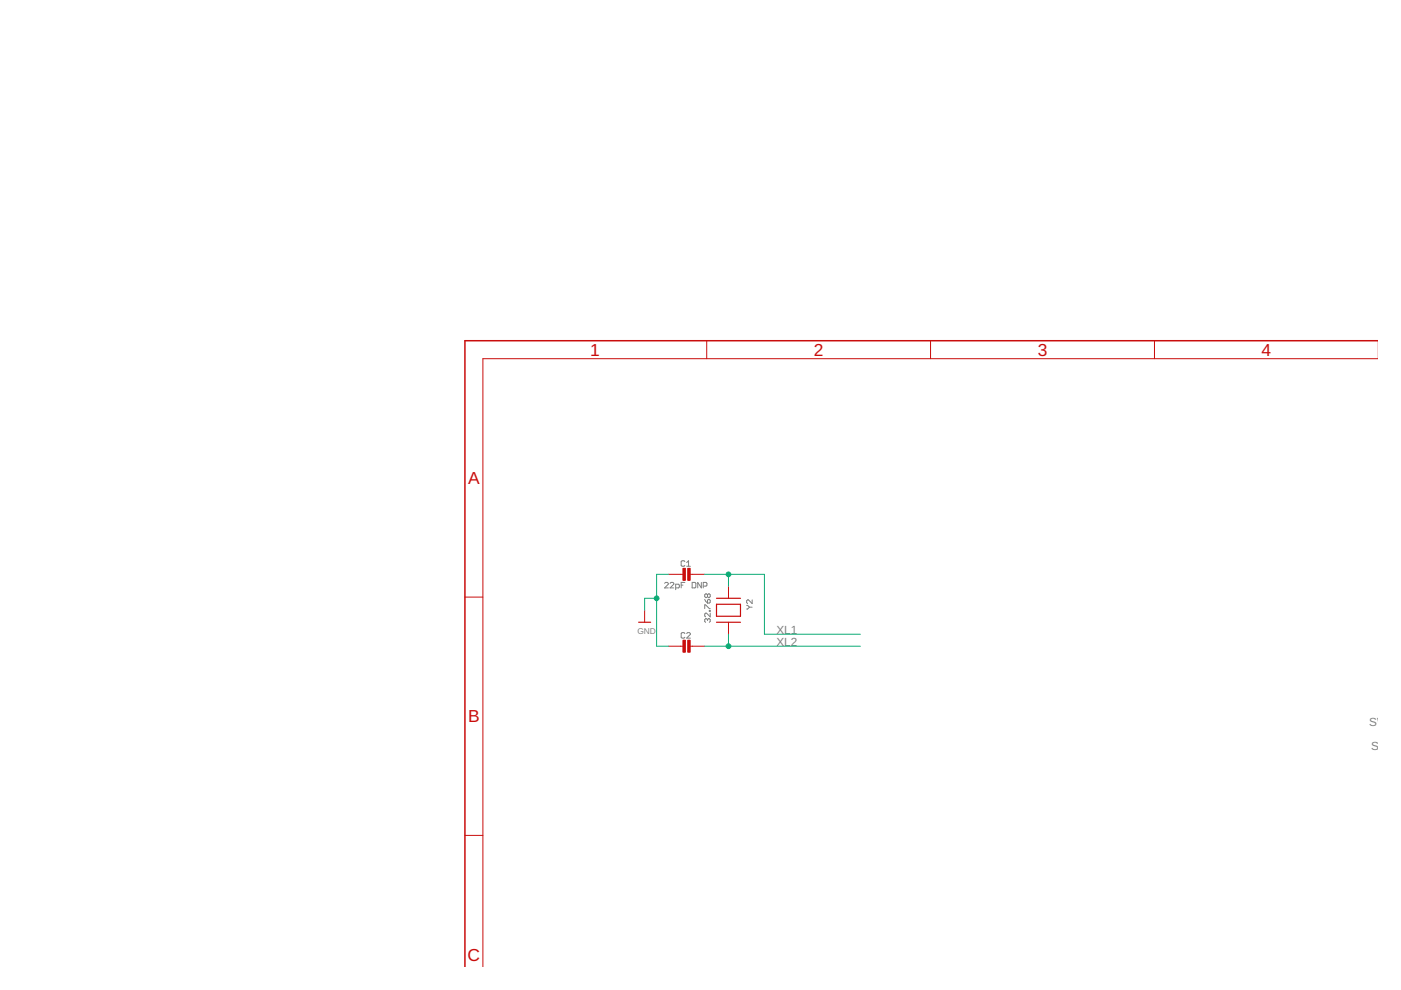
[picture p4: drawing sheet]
<svg xmlns="http://www.w3.org/2000/svg" width="297mm" height="210mm" viewBox="0 0 297 210" stroke-linecap="round" stroke-linejoin="round" font-family="sans-serif">
<g fill="none" stroke="#808080" stroke-width=".21">
<path d="M145.2 119.1l-.2-.2h-.4l-.2 .2v.8l.2 .2h.4l.2-.2M145.6 119.3l.4-.4v1.2M140.9 123.7l.2-.2h.4l.2 .2v.2l-.8 .8h.8M142.1 123.7l.2-.2h.4l.2 .2v.2l-.8 .8h.8M143.3 124.7h.5l.2-.2v-.4l-.2-.2h-.5v1.1M144.4 124.1h.4M145.2 123.5h-.8v1.2M145.2 134.3l-.2-.2h-.4l-.2 .2v.8l.2 .2h.4l.2-.2M145.6 120.1h.8M145.6 134.3l.2-.2h.4l.2 .2v.2l-.8 .8h.8M146.7 123.5h.6l.2 .2v.8l-.2 .2h-.6zM148.7 123.5v1.2l-.8-1.2v1.2"/>
<path d="M149.1 124.3h.6l.2-.2v-.4l-.2-.2h-.6v1.2M149.4 129v-.8h.2l.8 .8h.2M149.4 127.1l.6 .8M150 131.4l-.2-.2-.4 .2v.4l.2 .2M150 126.1l-.2-.2-.4 .2v.4l.2 .2 .4-.2M150 131.4l.2-.2 .4 .2v.4l-.2 .2M150 126.1v.4M150 127.3l.2-.2 .4 .2v.4l-.2 .2h-.4zM150 131.4v.2M150 126.1l.2-.2 .4 .2v.4l-.2 .2-.4-.2M150.4 129.4h.2v.2h-.2zM150.6 130v.8l-.8-.8-.4 .2v.4l.2 .2"/>
<path d="M158.3 128.4l.6 .3M158.9 128.7l-.4 .4h-.2M158.9 128.7h.6M159.5 127.2v.8l-.8-.8-.4 .2v.4l.2 .2"/>
</g>
<path d="M135.4 131.9h2.5M151.9 131.9h5.1M151.9 126.9h5.1M151.9 128.1h5.1v2.6h-5.1z" fill="none" stroke="#c90d0c" stroke-width=".25"/>
<g fill="none" stroke="#c90d0c" stroke-width=".21">
<path d="M149.8 72.2v3.9M197.3 72.2v3.9M244.8 72.2v3.9M292.2 76.1h-189.8v129M98.6 126.6h3.8M136.7 129.4v2.5M141.8 121.8h3.3M141.8 137h3.3M146.1 121.8h3.3M146.1 137h3.3M154.5 124.3v2.6M154.5 131.9v2.6"/>
<path d="M98.6 177.1h3.8"/>
</g>
<g fill="#c90d0c" stroke="#c90d0c" stroke-width=".21">
<path d="M144.8 120.5h.5v2.5h-.5z"/>
<path d="M145.8 120.5h.5v2.5h-.5z"/>
<path d="M144.8 135.7h.5v2.6h-.5z"/>
<path d="M145.8 135.7h.5v2.6h-.5z"/>
</g>
<path d="M292.2 72.2h-193.6v132.9" fill="none" stroke="#c90d0c" stroke-width=".32"/>
<path d="M139.2 126.9h-2.5v2.5M141.8 121.8h-2.6v15.2h2.6M149.4 121.8h12.7v12.7h20.3M149.4 137h33M154.5 121.8v2.5M154.5 134.5v2.5" fill="none" stroke="#0dab76" stroke-width=".21"/>
<g fill="#0dab76" stroke="#0dab76" stroke-width=".21">
<circle cx="139.2" cy="126.9" r=".51"/>
<circle cx="154.5" cy="121.8" r=".51"/>
<circle cx="154.5" cy="137" r=".51"/>
</g>
<g font-size="3.7" fill="#c90d0c">
<text x="125.1" y="75.4">1</text>
<text x="172.6" y="75.4">2</text>
<text x="220" y="75.4">3</text>
<text x="267.5" y="75.4">4</text>
<text x="99.3" y="102.6">A</text>
<text x="99.3" y="153.2">B</text>
<text x="99.1" y="203.7">C</text>
</g>
<g font-size="2.5" fill="#808080">
<text x="164.6" y="134.5">XL1</text>
<text x="164.6" y="137">XL2</text>
<text x="290.3" y="154">SWCLK</text>
<text x="290.7" y="159.1">SWDIO</text>
</g>
<text font-size="1.8" fill="#808080" x="135.1" y="134.5">GND</text>
</svg>
